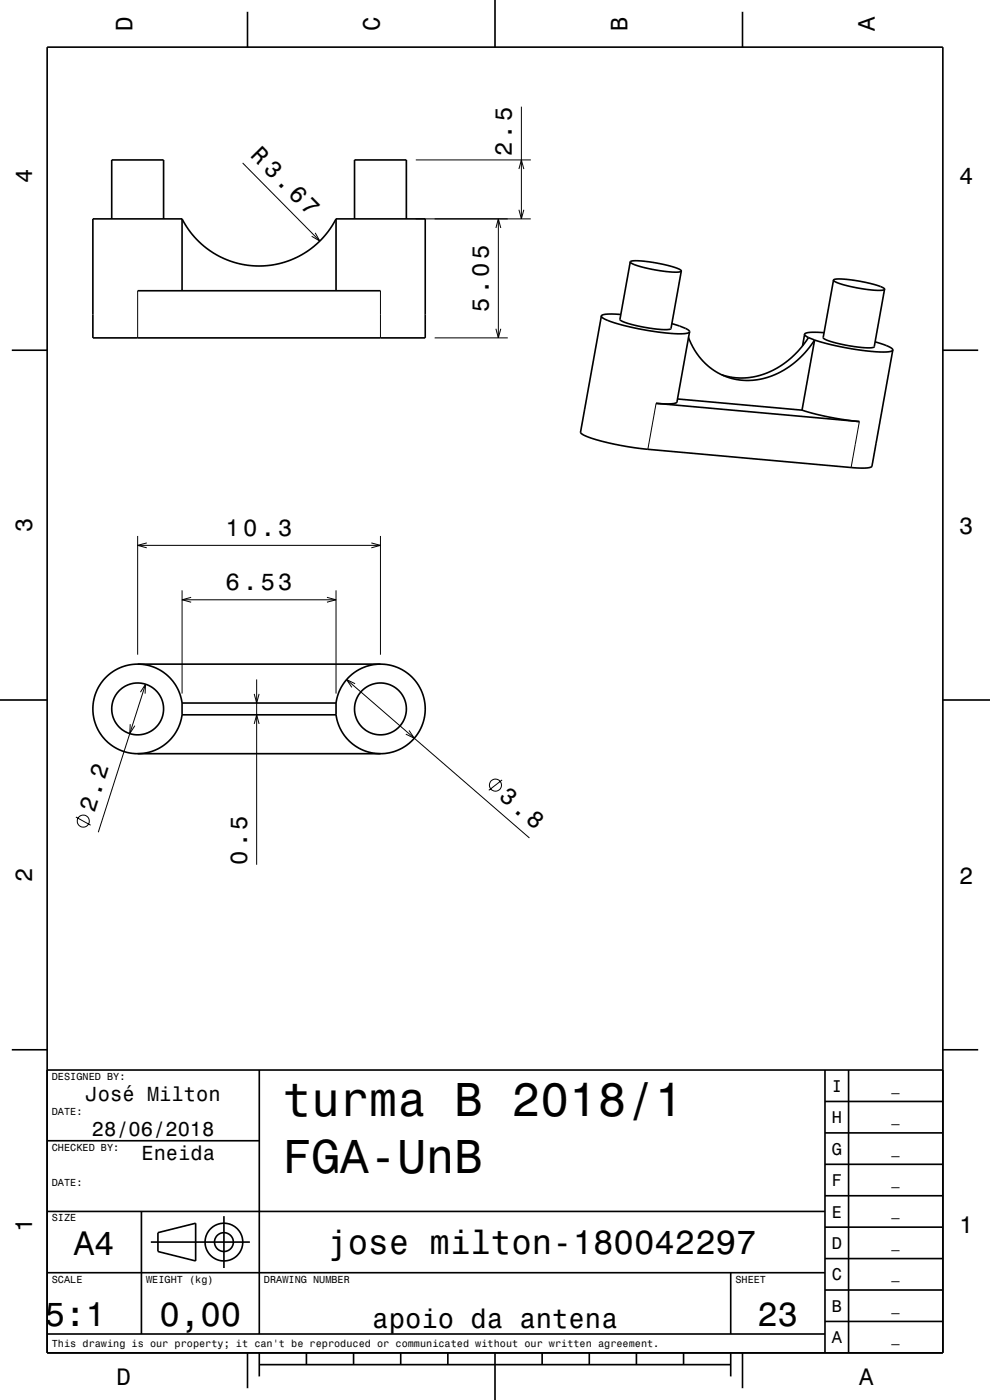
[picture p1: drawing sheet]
<svg xmlns="http://www.w3.org/2000/svg" width="210mm" height="297mm" viewBox="0 0 210 297" stroke-linecap="round" stroke-linejoin="round" font-family="sans-serif">
<g fill="none" stroke="#000" stroke-width=".21">
<path d="M51.5 34.6l16.3 16.5M88.2 33.9h24.4M110.1 35.9l.5-2 .5 2M110.6 22.6v23.8M66.9 49.4l.9 1.7-1.7-1M88.2 46.4h24.4M105.2 48.4l.5-2 .5 2M105.7 46.4v25.3M110.1 44.5l.5 1.9 .5-1.9M29.2 61.7v10M80.7 61.7v10M92.2 71.7h15.5"/>
<path d="M105.2 69.7l.5 2 .5-2M139.2 85.6l-1.8 9.7M182.3 89.4l-1.8 9.8M29.2 113.7v25.2M29.2 115.7h51.5M31.1 115.2l-1.9 .5 1.9 .5M78.8 115.2l1.9 .5-1.9 .5M80.7 113.7v25.2M38.6 125.2v21.9M38.6 127.2h32.7M40.5 126.7l-1.9 .5 1.9 .6M69.4 126.7l1.9 .5-1.9 .6"/>
<path d="M71.3 125.2v21.9M27.6 153.6l-.1 2 1.1-1.7M29.8 146.8l1.1-1.6-.1 2M30.9 145.2l-10.1 31.4M53.9 153.6l.5-2 .6 2M53.9 147.2l.5 1.9 .6-1.9M54.4 144.1v39.3M73.5 144.2l38.8 33.6M75.3 145l-1.8-.8 1.1 1.6M86.8 155l1.1 1.6-1.8-.9M16.1 173.3l3.1 1.8M106.5 165.5l-2.8 2.2"/>
<circle cx="17.7" cy="174.2" r="1.28"/>
<circle cx="105.1" cy="166.6" r="1.28"/>
</g>
<g fill="none" stroke="#000" stroke-width=".35">
<path d="M10 10h190v277h-190zM52.5 2.5v7.5M105 0v10M157.5 2.5v7.5M23.7 46.4v-12.5h11v12.5M38.6 46.4l1.3 2.2 1.6 1.9 1.6 1.6 2 1.5 2.4 1.3 2.1 .7 2.7 .6 2.5 .2 2.5-.1 2.7-.6 2.3-.8 2.2-1.2 2.1-1.4 1.6-1.6 1.6-1.9 1.5-2.4M38.6 46.4h-18.9v25.3h70.5v-25.3h-18.9M38.6 46.4v15.3M71.3 46.4v15.3M75.2 46.4v-12.5h11v12.5M133.7 55.6l-2.2 12.2 .6 .4 1.2 .4 3.6 .9 3.6 .4h1.2l.6-.2 2.2-12.2M133.7 55.6l.4-.2 1.2-.1 3.8 .5 4 .9 1 .4 .4 .4"/>
<path d="M133.7 55.6l.3 .3 1.1 .4 3.9 1 3.6 .4h1.4l.5-.2M176.8 59.4l-2.2 12.2 .4 .4 1.2 .5 3.8 .8 3.6 .5h1.3l.5-.2 2.2-12.2M176.8 59.4l.3 .3 1.1 .5 4 .9 3.8 .5h1.2l.4-.2M176.8 59.4l.4-.2h1.3l3.8 .5 3.8 .8 1.1 .5 .4 .4M2.5 74.3h7.5M29.2 61.7h51.5M127.6 67l.6 .7 2.1 .8 6.5 1.5 6.3 .8h2.2l.7-.2 .3-.2M127.6 67l-4.4 24.8 .3 .3 1 .5 3.2 1 4.4 1 4.1 .6 44.7 4 2.5 .1 1.3-.2 .3-.2 4.4-24.6M131.7 66.7l-3-.1-.9 .2-.2 .2M142.5 68.7l3 1 .6 .4 .2 .3M146 71.6l1 2.1 1 1.6 1.3 1.5 1.6 1.4 1.7 1.1 1.7 .7 1.8 .5 2.1 .2 1.9-.1 2.2-.4 2.1-.7 1.8-1 1.8-1.1 1.8-1.6 1.5-1.6 1.5-2.1M146.3 70.4l-2.7 14.9-.4 .3-.9 .1-3.1-.1 43.1 3.8-6.3-.9-5.9-1.5"/>
<path d="M170.7 70.9l.1 .3 .7 .4M170.7 70.9l-.5 2.5M171.5 71.6l-1.6 2.2-2.1 2.1-2.4 1.8-2.4 1.3-2.6 .8-2.3 .4-2.6-.1-2.4-.6M171.5 71.6l1.3 .5M172.8 72.1l4.9 1.3 5.6 1 4.2 .3 1.4-.1 .5-.3M172.8 72.1l-2.7 14.9M174.8 70.6l-3-.1-.8 .2-.3 .2M185.6 72.5l2.9 1 .7 .4 .2 .4M200 74.3h7.5M143.7 84.6l26.4 2.4M0 148.5h10M29.2 140.9h51.5"/>
<path d="M29.2 159.9h51.5M38.6 149.1a9.5 9.5 0 0 0-14.5-6.7 9.5 9.5 0 0 0 0 16 9.5 9.5 0 0 0 14.5-6.8M38.6 149.1v2.5M38.6 149.1h32.7M38.6 151.6h32.7M71.3 149.1a9.5 9.5 0 0 1 14.5-6.7 9.5 9.5 0 0 1 0 16 9.5 9.5 0 0 1-14.5-6.8M71.3 149.1v2.5M200 148.5h10M2.5 222.7h7.5M10 227h190M55 227v56M175 233.7h25"/>
<path d="M175 227v60M180 227v60M200 222.7h7.5M10 257h165M10 242h45M30 257v26M47.5 258v11M175 253.7h25M175 247h25M175 240.3h25M10 270h165M32 263.5h21"/>
<path d="M33.5 261.5l8-2v8l-8-2zM155 270v13M175 273.7h25M175 267h25M175 260.3h25M10 283h165M52.5 287v7.5M55 289.5h100M55 287v5M65 287v2.5M75 287v2.5M85 287v2.5"/>
<path d="M95 287v2.5M105 287v10M115 287v2.5M125 287v2.5M135 287v2.5M145 287v2.5M155 287v5M157.5 287v7.5M175 280.3h25"/>
<circle cx="29.2" cy="150.4" r="5.5"/>
<circle cx="80.7" cy="150.4" r="5.5"/>
<circle cx="47.5" cy="263.5" r="2"/>
<circle cx="47.5" cy="263.5" r="4"/>
</g>
<g font-size="10.1">
<text x="60" y="236.7">turma B 2018/1</text>
<text x="60" y="248.8">FGA-UnB</text>
</g>
<g font-size="7.2">
<text x="15.7" y="266.3">A4</text>
<text x="69.5" y="266.1">jose milton-180042297</text>
<text x="9.5" y="281.3">5:1</text>
<text x="33.8" y="281.3">0,00</text>
<text x="160.7" y="281.3">23</text>
</g>
<text font-size="5.8" x="79" y="281.6">apoio da antena</text>
<g font-size="5">
<text x="28.1" y="6.5" transform="rotate(-90 28.1 6.5)">D</text>
<text x="80.6" y="6.5" transform="rotate(-90 80.6 6.5)">C</text>
<text x="133.1" y="6.5" transform="rotate(-90 133.1 6.5)">B</text>
<text x="185.6" y="6.5" transform="rotate(-90 185.6 6.5)">A</text>
<text x="52.9" y="33.2" transform="rotate(45 52.9 33.2)">R 3.67</text>
<text x="108.6" y="33.1" transform="rotate(-90 108.6 33.1)">2.5</text>
<text x="6.8" y="38.7" transform="rotate(-90 6.8 38.7)">4</text>
<text x="203.5" y="39">4</text>
<text x="103.7" y="66.2" transform="rotate(-90 103.7 66.2)">5.05</text>
<text x="6.8" y="112.9" transform="rotate(-90 6.8 112.9)">3</text>
<text x="47.8" y="113.7">10.3</text>
<text x="203.5" y="113.2">3</text>
<text x="47.8" y="125.2">6.53</text>
<text x="20" y="172.6" transform="rotate(-72 20 172.6)">2.2</text>
<text x="105.7" y="169.4" transform="rotate(41 105.7 169.4)">3.8</text>
<text x="52.4" y="183.4" transform="rotate(-90 52.4 183.4)">0.5</text>
<text x="6.8" y="187.1" transform="rotate(-90 6.8 187.1)">2</text>
<text x="203.5" y="187.4">2</text>
<text x="6.8" y="261.3" transform="rotate(-90 6.8 261.3)">1</text>
<text x="203.5" y="261.6">1</text>
<text x="24.7" y="293.8">D</text>
<text x="182.2" y="293.8">A</text>
</g>
<g font-size="4.3">
<text x="18.2" y="233.5">José Milton</text>
<text x="19.5" y="241">28/06/2018</text>
<text x="30" y="246">Eneida</text>
</g>
<g font-size="3.6">
<text x="176.4" y="231.6">I</text>
<text x="176.4" y="238.3">H</text>
<text x="176.4" y="245">G</text>
<text x="176.4" y="251.6">F</text>
<text x="176.4" y="258.3">E</text>
<text x="176.4" y="265">D</text>
<text x="176.4" y="271.6">C</text>
<text x="176.4" y="278.3">B</text>
<text x="176.4" y="285">A</text>
</g>
<g font-size="2.9">
<text x="189.1" y="231.4">_</text>
<text x="189.1" y="238">_</text>
<text x="189.1" y="244.7">_</text>
<text x="189.1" y="251.4">_</text>
<text x="189.1" y="258">_</text>
<text x="189.1" y="264.7">_</text>
<text x="189.1" y="271.4">_</text>
<text x="189.1" y="278">_</text>
<text x="189.1" y="284.7">_</text>
</g>
<g font-size="2.2">
<text x="11" y="229.1">DESIGNED BY:</text>
<text x="11" y="236.6">DATE:</text>
<text x="11" y="244.1">CHECKED BY:</text>
<text x="11" y="251.6">DATE:</text>
<text x="11" y="259.1">SIZE</text>
<text x="11" y="272.1">SCALE</text>
<text x="31" y="272.1">WEIGHT (kg)</text>
<text x="56" y="272.1">DRAWING NUMBER</text>
<text x="156" y="272.1">SHEET</text>
<text x="11" y="285.8">This drawing is our property; it can't be reproduced or communicated without our written agreement.</text>
</g>
</svg>
